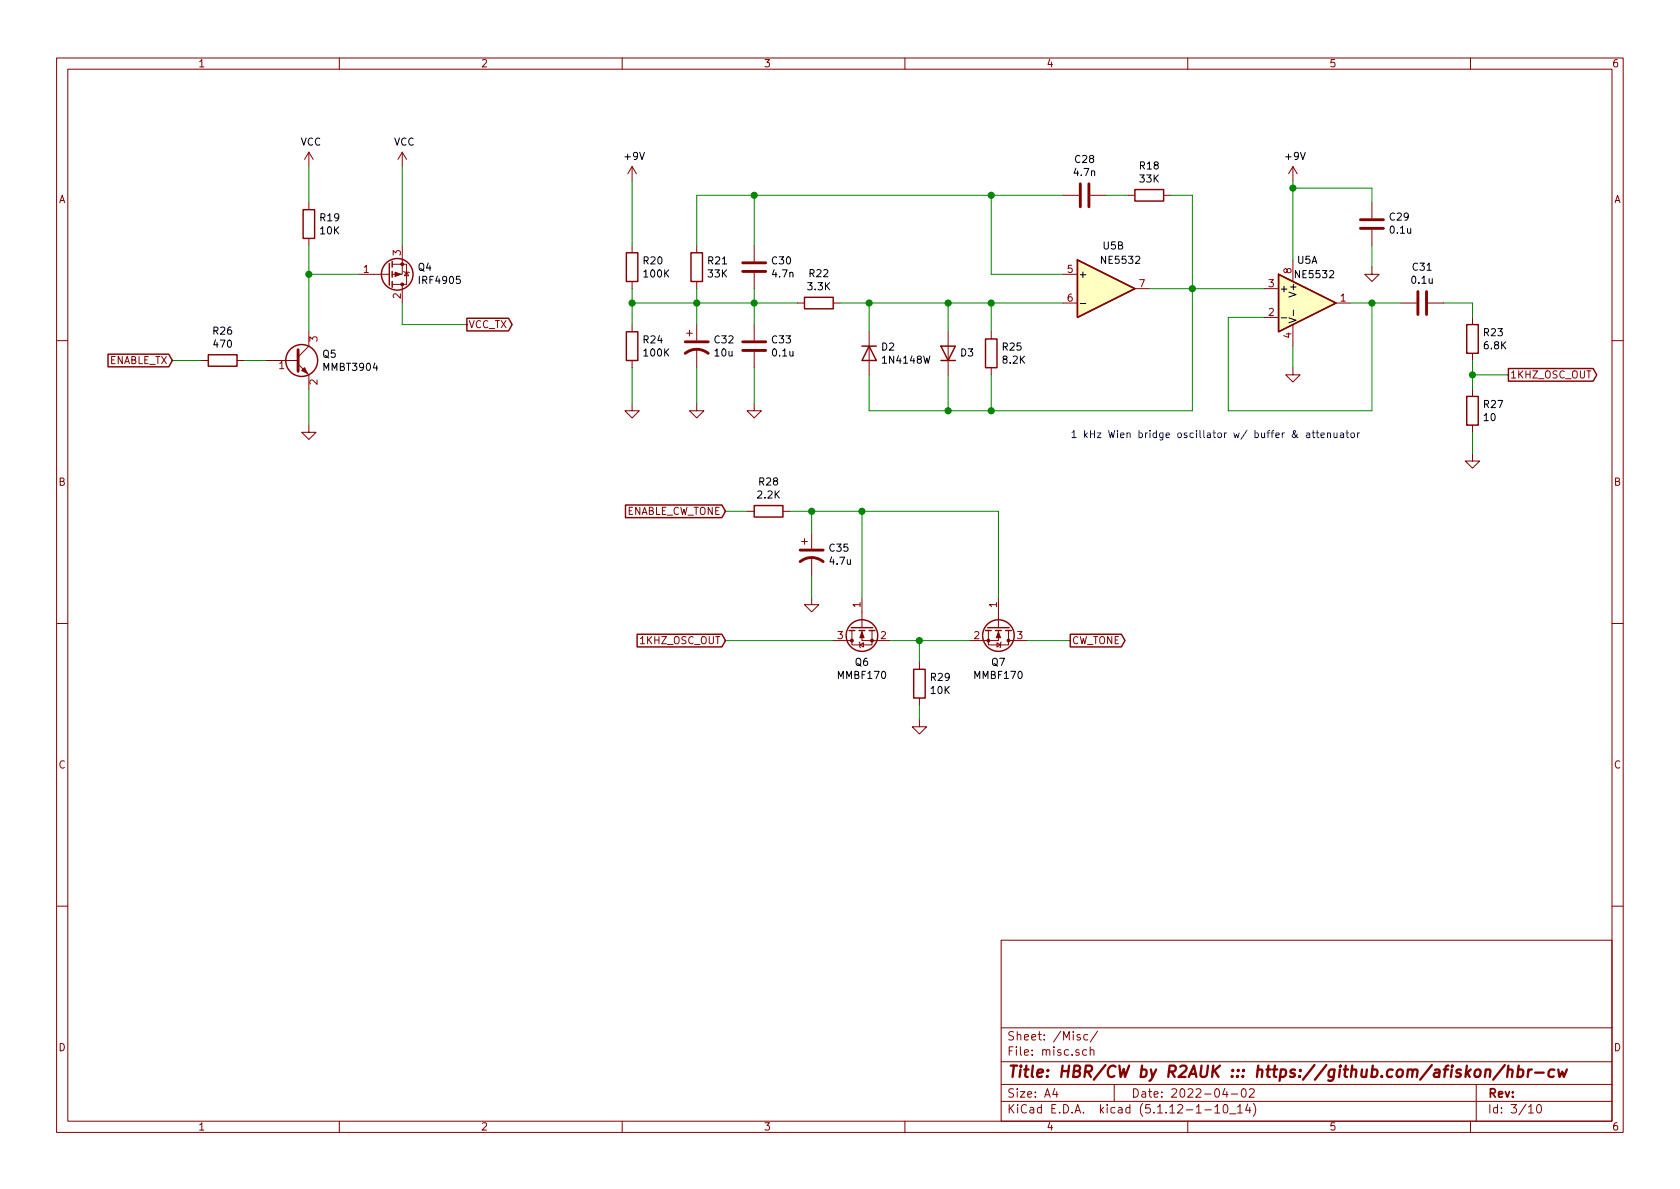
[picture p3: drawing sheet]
EESchema Schematic File Version 4
EELAYER 30 0
EELAYER END
$Descr A4 11693 8268
encoding utf-8
Sheet 3 10
Title "HBR/CW by R2AUK ::: https://github.com/afiskon/hbr-cw"
Date "2022-04-02"
Rev ""
Comp ""
Comment1 ""
Comment2 ""
Comment3 ""
Comment4 ""
$EndDescr
$Comp
L Amplifier_Operational:NE5532 U5
U 1 1
P 9100 2100
F 0 "U5" H 9100 2400 50  0000 C CNN
F 1 "NE5532" H 9150 2300 50  0000 C CNN
F 2 "Package_SO:SOIC-8_5.23x5.23mm_P1.27mm" H 9100 2100 50  0001 C CNN
F 3 "" H 9100 2100 50  0001 C CNN
	1    9100 2100
	1    0    0    -1  
$EndComp
$Comp
L Amplifier_Operational:NE5532 U5
U 2 1
P 7700 2000
F 0 "U5" H 7750 2300 50  0000 C CNN
F 1 "NE5532" H 7800 2200 50  0000 C CNN
F 2 "Package_SO:SOIC-8_5.23x5.23mm_P1.27mm" H 7700 2000 50  0001 C CNN
F 3 "" H 7700 2000 50  0001 C CNN
	2    7700 2000
	1    0    0    -1  
$EndComp
$Comp
L Amplifier_Operational:NE5532 U5
U 3 1
P 9100 2100
F 0 "U5" H 9058 2146 50  0001 L CNN
F 1 "NE5532" H 9058 2055 50  0001 L CNN
F 2 "Package_SO:SOIC-8_5.23x5.23mm_P1.27mm" H 9100 2100 50  0001 C CNN
F 3 "" H 9100 2100 50  0001 C CNN
	3    9100 2100
	1    0    0    -1  
$EndComp
$Comp
L power:+9V #PWR068
U 1 1
P 9000 1250
F 0 "#PWR068" H 9000 1100 50  0001 C CNN
F 1 "+9V" H 9015 1423 50  0000 C CNN
F 2 "" H 9000 1250 50  0001 C CNN
F 3 "" H 9000 1250 50  0001 C CNN
	1    9000 1250
	1    0    0    -1  
$EndComp
$Comp
L power:GND #PWR070
U 1 1
P 9000 2550
F 0 "#PWR070" H 9000 2300 50  0001 C CNN
F 1 "GND" H 9005 2377 50  0001 C CNN
F 2 "" H 9000 2550 50  0001 C CNN
F 3 "" H 9000 2550 50  0001 C CNN
	1    9000 2550
	1    0    0    -1  
$EndComp
Wire Wire Line
	9000 2550 9000 2400
Wire Wire Line
	8800 2200 8550 2200
Wire Wire Line
	8550 2200 8550 2850
Wire Wire Line
	8550 2850 9550 2850
Wire Wire Line
	9550 2850 9550 2100
Wire Wire Line
	9550 2100 9400 2100
Wire Wire Line
	8000 2000 8300 2000
$Comp
L power:GND #PWR071
U 1 1
P 4400 2800
F 0 "#PWR071" H 4400 2550 50  0001 C CNN
F 1 "GND" H 4405 2627 50  0001 C CNN
F 2 "" H 4400 2800 50  0001 C CNN
F 3 "" H 4400 2800 50  0001 C CNN
	1    4400 2800
	1    0    0    -1  
$EndComp
$Comp
L power:+9V #PWR067
U 1 1
P 4400 1250
F 0 "#PWR067" H 4400 1100 50  0001 C CNN
F 1 "+9V" H 4415 1423 50  0000 C CNN
F 2 "" H 4400 1250 50  0001 C CNN
F 3 "" H 4400 1250 50  0001 C CNN
	1    4400 1250
	1    0    0    -1  
$EndComp
$Comp
L Device:R R20
U 1 1
P 4400 1850
F 0 "R20" H 4470 1896 50  0000 L CNN
F 1 "100K" H 4470 1805 50  0000 L CNN
F 2 "Resistor_SMD:R_0805_2012Metric_Pad1.15x1.40mm_HandSolder" V 4330 1850 50  0001 C CNN
F 3 "~" H 4400 1850 50  0001 C CNN
	1    4400 1850
	1    0    0    -1  
$EndComp
$Comp
L Device:R R24
U 1 1
P 4400 2400
F 0 "R24" H 4470 2446 50  0000 L CNN
F 1 "100K" H 4470 2355 50  0000 L CNN
F 2 "Resistor_SMD:R_0805_2012Metric_Pad1.15x1.40mm_HandSolder" V 4330 2400 50  0001 C CNN
F 3 "~" H 4400 2400 50  0001 C CNN
	1    4400 2400
	1    0    0    -1  
$EndComp
$Comp
L Device:CP1 C32
U 1 1
P 4850 2400
F 0 "C32" H 4965 2446 50  0000 L CNN
F 1 "10u" H 4965 2355 50  0000 L CNN
F 2 "Capacitor_SMD:CP_Elec_4x5.4" H 4850 2400 50  0001 C CNN
F 3 "~" H 4850 2400 50  0001 C CNN
	1    4850 2400
	1    0    0    -1  
$EndComp
$Comp
L Device:C C33
U 1 1
P 5250 2400
F 0 "C33" H 5365 2446 50  0000 L CNN
F 1 "0.1u" H 5365 2355 50  0000 L CNN
F 2 "Capacitor_SMD:C_0805_2012Metric_Pad1.15x1.40mm_HandSolder" H 5288 2250 50  0001 C CNN
F 3 "~" H 5250 2400 50  0001 C CNN
	1    5250 2400
	1    0    0    -1  
$EndComp
$Comp
L Device:R R22
U 1 1
P 5700 2100
F 0 "R22" V 5493 2100 50  0000 C CNN
F 1 "3.3K" V 5584 2100 50  0000 C CNN
F 2 "Resistor_SMD:R_0805_2012Metric_Pad1.15x1.40mm_HandSolder" V 5630 2100 50  0001 C CNN
F 3 "~" H 5700 2100 50  0001 C CNN
	1    5700 2100
	0    1    1    0   
$EndComp
$Comp
L Device:R R25
U 1 1
P 6900 2450
F 0 "R25" H 6970 2496 50  0000 L CNN
F 1 "8.2K" H 6970 2405 50  0000 L CNN
F 2 "Resistor_SMD:R_0805_2012Metric_Pad1.15x1.40mm_HandSolder" V 6830 2450 50  0001 C CNN
F 3 "~" H 6900 2450 50  0001 C CNN
	1    6900 2450
	1    0    0    -1  
$EndComp
$Comp
L Device:R R21
U 1 1
P 4850 1850
F 0 "R21" H 4920 1896 50  0000 L CNN
F 1 "33K" H 4920 1805 50  0000 L CNN
F 2 "Resistor_SMD:R_0805_2012Metric_Pad1.15x1.40mm_HandSolder" V 4780 1850 50  0001 C CNN
F 3 "~" H 4850 1850 50  0001 C CNN
	1    4850 1850
	1    0    0    -1  
$EndComp
$Comp
L Device:C C30
U 1 1
P 5250 1850
F 0 "C30" H 5365 1896 50  0000 L CNN
F 1 "4.7n" H 5365 1805 50  0000 L CNN
F 2 "Capacitor_SMD:C_0805_2012Metric_Pad1.15x1.40mm_HandSolder" H 5288 1700 50  0001 C CNN
F 3 "~" H 5250 1850 50  0001 C CNN
	1    5250 1850
	1    0    0    -1  
$EndComp
$Comp
L Device:C C28
U 1 1
P 7550 1350
F 0 "C28" V 7298 1350 50  0000 C CNN
F 1 "4.7n" V 7389 1350 50  0000 C CNN
F 2 "Capacitor_SMD:C_0805_2012Metric_Pad1.15x1.40mm_HandSolder" H 7588 1200 50  0001 C CNN
F 3 "~" H 7550 1350 50  0001 C CNN
	1    7550 1350
	0    1    1    0   
$EndComp
$Comp
L Device:R R18
U 1 1
P 8000 1350
F 0 "R18" V 7793 1350 50  0000 C CNN
F 1 "33K" V 7884 1350 50  0000 C CNN
F 2 "Resistor_SMD:R_0805_2012Metric_Pad1.15x1.40mm_HandSolder" V 7930 1350 50  0001 C CNN
F 3 "~" H 8000 1350 50  0001 C CNN
	1    8000 1350
	0    1    1    0   
$EndComp
Wire Wire Line
	5850 2100 6050 2100
Wire Wire Line
	6900 2300 6900 2100
Connection ~ 6900 2100
Wire Wire Line
	6900 2100 7400 2100
Wire Wire Line
	6600 2300 6600 2100
Connection ~ 6600 2100
Wire Wire Line
	6600 2100 6900 2100
Wire Wire Line
	6050 2300 6050 2100
Connection ~ 8300 2000
Wire Wire Line
	8300 2000 8800 2000
Wire Wire Line
	8300 2000 8300 1350
Wire Wire Line
	8300 1350 8150 1350
Wire Wire Line
	7850 1350 7700 1350
Wire Wire Line
	7400 1350 6900 1350
Wire Wire Line
	4850 1350 4850 1700
Wire Wire Line
	7400 1900 6900 1900
Wire Wire Line
	6900 1900 6900 1350
Connection ~ 6900 1350
Wire Wire Line
	6900 1350 5250 1350
Wire Wire Line
	4400 2000 4400 2100
Wire Wire Line
	4400 2550 4400 2800
Wire Wire Line
	5550 2100 5250 2100
Connection ~ 4400 2100
Wire Wire Line
	4400 2100 4400 2250
$Comp
L power:GND #PWR072
U 1 1
P 4850 2800
F 0 "#PWR072" H 4850 2550 50  0001 C CNN
F 1 "GND" H 4855 2627 50  0001 C CNN
F 2 "" H 4850 2800 50  0001 C CNN
F 3 "" H 4850 2800 50  0001 C CNN
	1    4850 2800
	1    0    0    -1  
$EndComp
$Comp
L power:GND #PWR073
U 1 1
P 5250 2800
F 0 "#PWR073" H 5250 2550 50  0001 C CNN
F 1 "GND" H 5255 2627 50  0001 C CNN
F 2 "" H 5250 2800 50  0001 C CNN
F 3 "" H 5250 2800 50  0001 C CNN
	1    5250 2800
	1    0    0    -1  
$EndComp
Wire Wire Line
	5250 2100 5250 2000
Connection ~ 5250 2100
Wire Wire Line
	5250 2100 4850 2100
Wire Wire Line
	5250 1700 5250 1350
Connection ~ 5250 1350
Wire Wire Line
	5250 1350 4850 1350
Wire Wire Line
	4850 2100 4850 2000
Connection ~ 4850 2100
Wire Wire Line
	4850 2100 4400 2100
Wire Wire Line
	4850 2250 4850 2100
Wire Wire Line
	5250 2250 5250 2100
Wire Wire Line
	5250 2800 5250 2550
Wire Wire Line
	4850 2800 4850 2550
Text Notes 7450 3050 0    50   ~ 0
1 kHz Wien bridge oscillator w/ buffer & attenuator
$Comp
L Device:C C31
U 1 1
P 9900 2100
F 0 "C31" V 9648 2100 50  0000 C CNN
F 1 "0.1u" V 9739 2100 50  0000 C CNN
F 2 "Capacitor_SMD:C_0805_2012Metric_Pad1.15x1.40mm_HandSolder" H 9938 1950 50  0001 C CNN
F 3 "~" H 9900 2100 50  0001 C CNN
	1    9900 2100
	0    1    1    0   
$EndComp
Text GLabel 7450 4450 2    50   Output ~ 0
CW_TONE
Wire Wire Line
	9550 2100 9750 2100
Connection ~ 9550 2100
Wire Wire Line
	10050 2100 10250 2100
Wire Wire Line
	8300 2850 6900 2850
Wire Wire Line
	8300 2000 8300 2850
Wire Wire Line
	6600 2600 6600 2850
Connection ~ 6600 2850
Wire Wire Line
	6900 2600 6900 2850
Connection ~ 6900 2850
Wire Wire Line
	6900 2850 6600 2850
Wire Wire Line
	4400 1250 4400 1700
Wire Wire Line
	9000 1250 9000 1300
$Comp
L Device:C C29
U 1 1
P 9550 1550
F 0 "C29" H 9435 1504 50  0000 R CNN
F 1 "0.1u" H 9435 1595 50  0000 R CNN
F 2 "Capacitor_SMD:C_0805_2012Metric_Pad1.15x1.40mm_HandSolder" H 9588 1400 50  0001 C CNN
F 3 "~" H 9550 1550 50  0001 C CNN
	1    9550 1550
	-1   0    0    1   
$EndComp
Wire Wire Line
	9550 1400 9550 1300
Wire Wire Line
	9550 1300 9000 1300
Connection ~ 9000 1300
Wire Wire Line
	9000 1300 9000 1800
$Comp
L power:GND #PWR069
U 1 1
P 9550 1850
F 0 "#PWR069" H 9550 1600 50  0001 C CNN
F 1 "GND" H 9555 1677 50  0001 C CNN
F 2 "" H 9550 1850 50  0001 C CNN
F 3 "" H 9550 1850 50  0001 C CNN
	1    9550 1850
	1    0    0    -1  
$EndComp
Wire Wire Line
	9550 1850 9550 1700
$Comp
L Device:R R23
U 1 1
P 10250 2350
F 0 "R23" H 10320 2396 50  0000 L CNN
F 1 "6.8K" H 10320 2305 50  0000 L CNN
F 2 "Resistor_SMD:R_0805_2012Metric_Pad1.15x1.40mm_HandSolder" V 10180 2350 50  0001 C CNN
F 3 "~" H 10250 2350 50  0001 C CNN
	1    10250 2350
	1    0    0    -1  
$EndComp
$Comp
L Device:R R27
U 1 1
P 10250 2850
F 0 "R27" H 10320 2896 50  0000 L CNN
F 1 "10" H 10320 2805 50  0000 L CNN
F 2 "Resistor_SMD:R_0805_2012Metric_Pad1.15x1.40mm_HandSolder" V 10180 2850 50  0001 C CNN
F 3 "~" H 10250 2850 50  0001 C CNN
	1    10250 2850
	1    0    0    -1  
$EndComp
$Comp
L power:GND #PWR076
U 1 1
P 10250 3150
F 0 "#PWR076" H 10250 2900 50  0001 C CNN
F 1 "GND" H 10255 2977 50  0001 C CNN
F 2 "" H 10250 3150 50  0001 C CNN
F 3 "" H 10250 3150 50  0001 C CNN
	1    10250 3150
	1    0    0    -1  
$EndComp
Wire Wire Line
	10250 3150 10250 3000
Wire Wire Line
	10250 2200 10250 2100
$Comp
L Device:R R29
U 1 1
P 6400 4750
F 0 "R29" H 6470 4796 50  0000 L CNN
F 1 "10K" H 6470 4705 50  0000 L CNN
F 2 "Resistor_SMD:R_0805_2012Metric_Pad1.15x1.40mm_HandSolder" V 6330 4750 50  0001 C CNN
F 3 "~" H 6400 4750 50  0001 C CNN
	1    6400 4750
	1    0    0    -1  
$EndComp
$Comp
L power:GND #PWR078
U 1 1
P 6400 5000
F 0 "#PWR078" H 6400 4750 50  0001 C CNN
F 1 "GND" H 6405 4827 50  0001 C CNN
F 2 "" H 6400 5000 50  0001 C CNN
F 3 "" H 6400 5000 50  0001 C CNN
	1    6400 5000
	1    0    0    -1  
$EndComp
Wire Wire Line
	6400 5000 6400 4900
Text GLabel 5050 3550 0    50   Input ~ 0
ENABLE_CW_TONE
Wire Wire Line
	6950 3550 6950 4150
Wire Wire Line
	6000 4150 6000 3550
Wire Wire Line
	6200 4450 6400 4450
Wire Wire Line
	6400 4600 6400 4450
Connection ~ 6400 4450
$Comp
L Device:R R28
U 1 1
P 5350 3550
F 0 "R28" V 5143 3550 50  0000 C CNN
F 1 "2.2K" V 5234 3550 50  0000 C CNN
F 2 "Resistor_SMD:R_0805_2012Metric_Pad1.15x1.40mm_HandSolder" V 5280 3550 50  0001 C CNN
F 3 "~" H 5350 3550 50  0001 C CNN
	1    5350 3550
	0    1    1    0   
$EndComp
$Comp
L Device:CP1 C35
U 1 1
P 5650 3850
F 0 "C35" H 5765 3896 50  0000 L CNN
F 1 "4.7u" H 5765 3805 50  0000 L CNN
F 2 "Capacitor_SMD:CP_Elec_4x5.4" H 5650 3850 50  0001 C CNN
F 3 "~" H 5650 3850 50  0001 C CNN
	1    5650 3850
	1    0    0    -1  
$EndComp
$Comp
L power:GND #PWR077
U 1 1
P 5650 4150
F 0 "#PWR077" H 5650 3900 50  0001 C CNN
F 1 "GND" H 5655 3977 50  0001 C CNN
F 2 "" H 5650 4150 50  0001 C CNN
F 3 "" H 5650 4150 50  0001 C CNN
	1    5650 4150
	1    0    0    -1  
$EndComp
Wire Wire Line
	5650 4150 5650 4000
Wire Wire Line
	5500 3550 5650 3550
Wire Wire Line
	5200 3550 5050 3550
Wire Wire Line
	5650 3700 5650 3550
Connection ~ 5650 3550
Wire Wire Line
	5650 3550 6000 3550
Wire Wire Line
	10250 2500 10250 2600
Text GLabel 10500 2600 2    50   Output ~ 0
1KHZ_OSC_OUT
Wire Wire Line
	10500 2600 10250 2600
Connection ~ 10250 2600
Wire Wire Line
	10250 2600 10250 2700
Text GLabel 5050 4450 0    50   Input ~ 0
1KHZ_OSC_OUT
Wire Wire Line
	7150 4450 7450 4450
Wire Wire Line
	5050 4450 5800 4450
Text GLabel 1200 2500 0    50   Input ~ 0
ENABLE_TX
$Comp
L Device:R R26
U 1 1
P 1550 2500
F 0 "R26" V 1343 2500 50  0000 C CNN
F 1 "470" V 1434 2500 50  0000 C CNN
F 2 "Resistor_SMD:R_0805_2012Metric_Pad1.15x1.40mm_HandSolder" V 1480 2500 50  0001 C CNN
F 3 "~" H 1550 2500 50  0001 C CNN
	1    1550 2500
	0    1    1    0   
$EndComp
$Comp
L power:GND #PWR074
U 1 1
P 2150 2950
F 0 "#PWR074" H 2150 2700 50  0001 C CNN
F 1 "GND" H 2155 2777 50  0001 C CNN
F 2 "" H 2150 2950 50  0001 C CNN
F 3 "" H 2150 2950 50  0001 C CNN
	1    2150 2950
	1    0    0    -1  
$EndComp
Wire Wire Line
	2150 2950 2150 2700
Wire Wire Line
	1850 2500 1700 2500
$Comp
L Device:R R19
U 1 1
P 2150 1550
F 0 "R19" H 2220 1596 50  0000 L CNN
F 1 "10K" H 2220 1505 50  0000 L CNN
F 2 "Resistor_SMD:R_0805_2012Metric_Pad1.15x1.40mm_HandSolder" V 2080 1550 50  0001 C CNN
F 3 "~" H 2150 1550 50  0001 C CNN
	1    2150 1550
	1    0    0    -1  
$EndComp
$Comp
L power:VCC #PWR065
U 1 1
P 2150 1150
F 0 "#PWR065" H 2150 1000 50  0001 C CNN
F 1 "VCC" H 2165 1323 50  0000 C CNN
F 2 "" H 2150 1150 50  0001 C CNN
F 3 "" H 2150 1150 50  0001 C CNN
	1    2150 1150
	1    0    0    -1  
$EndComp
Wire Wire Line
	2150 1400 2150 1150
$Comp
L Transistor_FET:IRF4905 Q4
U 1 1
P 2700 1900
F 0 "Q4" H 2905 1854 50  0000 L CNN
F 1 "IRF4905" H 2905 1945 50  0000 L CNN
F 2 "Package_TO_SOT_THT:TO-220-3_Vertical" H 2900 1825 50  0001 L CIN
F 3 "http://www.infineon.com/dgdl/irf4905.pdf?fileId=5546d462533600a4015355e32165197c" H 2700 1900 50  0001 L CNN
	1    2700 1900
	1    0    0    1   
$EndComp
Wire Wire Line
	2150 1900 2150 1700
$Comp
L power:VCC #PWR066
U 1 1
P 2800 1150
F 0 "#PWR066" H 2800 1000 50  0001 C CNN
F 1 "VCC" H 2815 1323 50  0000 C CNN
F 2 "" H 2800 1150 50  0001 C CNN
F 3 "" H 2800 1150 50  0001 C CNN
	1    2800 1150
	1    0    0    -1  
$EndComp
Wire Wire Line
	2800 1150 2800 1700
Wire Wire Line
	2150 1900 2150 2300
Connection ~ 2150 1900
Text GLabel 3250 2250 2    50   Output ~ 0
VCC_TX
Wire Wire Line
	3250 2250 2800 2250
Wire Wire Line
	2800 2250 2800 2100
Wire Wire Line
	1200 2500 1400 2500
$Comp
L Transistor_FET:MMBF170 Q7
U 1 1
P 6950 4350
F 0 "Q7" V 7199 4350 50  0000 C CNN
F 1 "MMBF170" V 7290 4350 50  0000 C CNN
F 2 "Package_TO_SOT_SMD:SOT-23" H 7150 4275 50  0001 L CIN
F 3 "https://www.diodes.com/assets/Datasheets/ds30104.pdf" H 6950 4350 50  0001 L CNN
	1    6950 4350
	0    1    1    0   
$EndComp
$Comp
L Transistor_FET:MMBF170 Q6
U 1 1
P 6000 4350
F 0 "Q6" V 6249 4350 50  0000 C CNN
F 1 "MMBF170" V 6340 4350 50  0000 C CNN
F 2 "Package_TO_SOT_SMD:SOT-23" H 6200 4275 50  0001 L CIN
F 3 "https://www.diodes.com/assets/Datasheets/ds30104.pdf" H 6000 4350 50  0001 L CNN
	1    6000 4350
	0    -1   1    0   
$EndComp
Wire Wire Line
	6400 4450 6750 4450
Wire Wire Line
	6000 3550 6950 3550
Connection ~ 6000 3550
$Comp
L Transistor_BJT:MMBT3904 Q5
U 1 1
P 2050 2500
F 0 "Q5" H 2241 2546 50  0000 L CNN
F 1 "MMBT3904" H 2241 2455 50  0000 L CNN
F 2 "Package_TO_SOT_SMD:SOT-23" H 2250 2425 50  0001 L CIN
F 3 "https://www.fairchildsemi.com/datasheets/2N/2N3904.pdf" H 2050 2500 50  0001 L CNN
	1    2050 2500
	1    0    0    -1  
$EndComp
Wire Wire Line
	2150 1900 2500 1900
$Comp
L Diode:1N4148W D3
U 1 1
P 6600 2450
F 0 "D3" V 6600 2370 50  0000 R CNN
F 1 "1N4148W" V 6645 2530 50  0001 L CNN
F 2 "Diode_SMD:D_SOD-123" H 6600 2275 50  0001 C CNN
F 3 "https://www.vishay.com/docs/85748/1n4148w.pdf" H 6600 2450 50  0001 C CNN
	1    6600 2450
	0    -1   -1   0   
$EndComp
$Comp
L Diode:1N4148W D2
U 1 1
P 6050 2450
F 0 "D2" V 6004 2530 50  0000 L CNN
F 1 "1N4148W" V 6095 2530 50  0000 L CNN
F 2 "Diode_SMD:D_SOD-123" H 6050 2275 50  0001 C CNN
F 3 "https://www.vishay.com/docs/85748/1n4148w.pdf" H 6050 2450 50  0001 C CNN
	1    6050 2450
	0    1    1    0   
$EndComp
Connection ~ 6050 2100
Wire Wire Line
	6050 2100 6600 2100
Wire Wire Line
	6050 2850 6050 2600
Wire Wire Line
	6050 2850 6600 2850
$EndSCHEMATC
